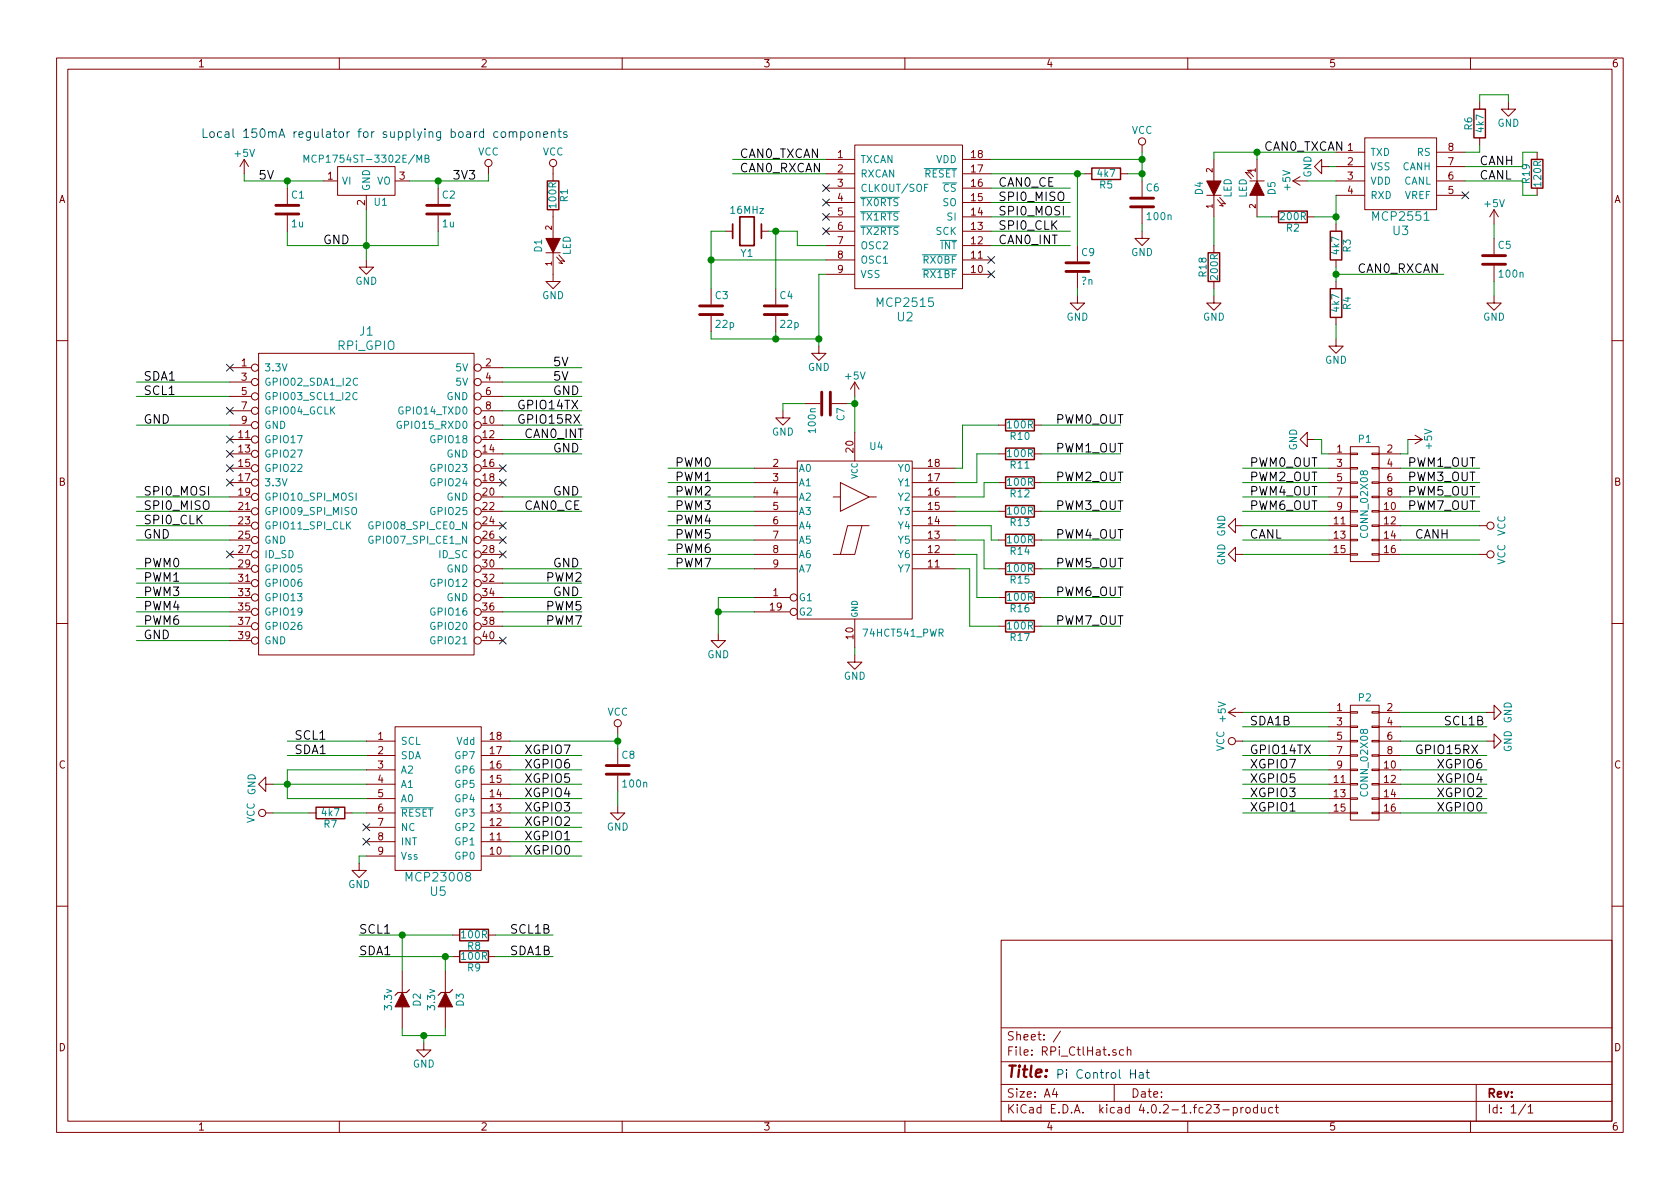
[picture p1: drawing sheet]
EESchema Schematic File Version 2
LIBS:power
LIBS:device
LIBS:transistors
LIBS:conn
LIBS:linear
LIBS:regul
LIBS:74xx
LIBS:cmos4000
LIBS:adc-dac
LIBS:memory
LIBS:xilinx
LIBS:microcontrollers
LIBS:dsp
LIBS:microchip
LIBS:analog_switches
LIBS:motorola
LIBS:texas
LIBS:intel
LIBS:audio
LIBS:interface
LIBS:digital-audio
LIBS:philips
LIBS:display
LIBS:cypress
LIBS:siliconi
LIBS:opto
LIBS:atmel
LIBS:contrib
LIBS:valves
LIBS:RPi_Hat-cache
LIBS:customic
LIBS:RPi_CtlHat-cache
EELAYER 25 0
EELAYER END
$Descr A4 11693 8268
encoding utf-8
Sheet 1 1
Title ""
Date ""
Rev ""
Comp ""
Comment1 ""
Comment2 ""
Comment3 ""
Comment4 ""
$EndDescr
Text Label 1000 2950 0    60   ~ 0
GND
Text Label 1000 3750 0    60   ~ 0
GND
Text Label 1000 4450 0    60   ~ 0
GND
Text Label 3850 2750 0    60   ~ 0
GND
Text Label 3850 3150 0    60   ~ 0
GND
Text Label 3850 3450 0    60   ~ 0
GND
Text Label 3850 3950 0    60   ~ 0
GND
Text Label 3850 4150 0    60   ~ 0
GND
Text Label 3850 2550 0    60   ~ 0
5V
Text Label 3850 2650 0    60   ~ 0
5V
NoConn ~ 1600 2550
NoConn ~ 1600 3350
Text Label 1000 3450 0    60   ~ 0
SPI0_MOSI
Text Label 1000 3550 0    60   ~ 0
SPI0_MISO
Text Label 1000 3650 0    60   ~ 0
SPI0_CLK
Text Label 1000 2650 0    60   ~ 0
SDA1
Text Label 1000 2750 0    60   ~ 0
SCL1
$Comp
L LED D5
U 1 1
P 8750 1300
F 0 "D5" H 8750 1400 50  0000 C CNN
F 1 "LED" H 8750 1200 50  0000 C CNN
F 2 "LEDs:LED_1206" H 8750 1300 50  0001 C CNN
F 3 "" H 8750 1300 50  0000 C CNN
	1    8750 1300
	0    1    1    0   
$EndComp
$Comp
L GND #PWR01
U 1 1
P 8450 2050
F 0 "#PWR01" H 8450 1800 50  0001 C CNN
F 1 "GND" H 8450 1900 50  0000 C CNN
F 2 "" H 8450 2050 50  0000 C CNN
F 3 "" H 8450 2050 50  0000 C CNN
	1    8450 2050
	1    0    0    -1  
$EndComp
$Comp
L R R2
U 1 1
P 9000 1500
F 0 "R2" V 9080 1500 50  0000 C CNN
F 1 "200R" V 9000 1500 50  0000 C CNN
F 2 "Resistors_SMD:R_1206_HandSoldering" V 8930 1500 50  0001 C CNN
F 3 "" H 9000 1500 50  0000 C CNN
	1    9000 1500
	0    1    1    0   
$EndComp
$Comp
L VCC #PWR02
U 1 1
P 3850 1200
F 0 "#PWR02" H 3850 1050 50  0001 C CNN
F 1 "VCC" H 3850 1350 50  0000 C CNN
F 2 "" H 3850 1200 50  0000 C CNN
F 3 "" H 3850 1200 50  0000 C CNN
	1    3850 1200
	1    0    0    -1  
$EndComp
NoConn ~ 1600 3850
NoConn ~ 3500 3850
Wire Wire Line
	950  2950 1600 2950
Wire Wire Line
	950  3750 1600 3750
Wire Wire Line
	950  4450 1600 4450
Wire Wire Line
	3500 4150 4050 4150
Wire Wire Line
	3500 3950 4050 3950
Wire Wire Line
	3500 3450 4050 3450
Wire Wire Line
	3500 3150 4050 3150
Wire Wire Line
	3500 2750 4050 2750
Wire Wire Line
	3500 2550 4050 2550
Wire Wire Line
	3500 2650 4050 2650
Wire Wire Line
	1600 3450 950  3450
Wire Wire Line
	1600 3550 950  3550
Wire Wire Line
	1600 3650 950  3650
Wire Wire Line
	1600 2650 950  2650
Wire Wire Line
	1600 2750 950  2750
$Comp
L RPi_GPIO J1
U 1 1
P 1800 2550
F 0 "J1" H 2550 2800 60  0000 C CNN
F 1 "RPi_GPIO" H 2550 2700 60  0000 C CNN
F 2 "" H 1800 2550 60  0001 C CNN
F 3 "" H 1800 2550 60  0000 C CNN
	1    1800 2550
	1    0    0    -1  
$EndComp
NoConn ~ 3500 4450
Text Notes 7350 7500 0    60   ~ 0
Pi Control Hat
Wire Wire Line
	1700 1250 1700 1200
Wire Wire Line
	3400 1250 3400 1200
Connection ~ 2550 1700
Wire Wire Line
	3050 1700 3050 1600
Wire Wire Line
	2000 1600 2000 1700
Connection ~ 3050 1250
Wire Wire Line
	3050 1300 3050 1250
Connection ~ 2000 1250
Wire Wire Line
	2000 1250 2000 1300
Wire Wire Line
	2850 1250 3400 1250
Wire Wire Line
	2550 1450 2550 1800
$Comp
L VCC #PWR03
U 1 1
P 3400 1200
F 0 "#PWR03" H 3400 1050 50  0001 C CNN
F 1 "VCC" H 3400 1350 50  0000 C CNN
F 2 "" H 3400 1200 50  0000 C CNN
F 3 "" H 3400 1200 50  0000 C CNN
	1    3400 1200
	1    0    0    -1  
$EndComp
Text Notes 1400 950  0    60   ~ 0
Local 150mA regulator for supplying board components
$Comp
L +5V #PWR04
U 1 1
P 1700 1200
F 0 "#PWR04" H 1700 1050 50  0001 C CNN
F 1 "+5V" H 1700 1340 50  0000 C CNN
F 2 "" H 1700 1200 50  0000 C CNN
F 3 "" H 1700 1200 50  0000 C CNN
	1    1700 1200
	1    0    0    -1  
$EndComp
Text Label 3150 1250 0    60   ~ 0
3V3
Text Label 1800 1250 0    60   ~ 0
5V
Text Label 2250 1700 0    60   ~ 0
GND
$Comp
L GND #PWR05
U 1 1
P 2550 1800
F 0 "#PWR05" H 2550 1550 50  0001 C CNN
F 1 "GND" H 2550 1650 50  0000 C CNN
F 2 "" H 2550 1800 50  0000 C CNN
F 3 "" H 2550 1800 50  0000 C CNN
	1    2550 1800
	1    0    0    -1  
$EndComp
$Comp
L C C2
U 1 1
P 3050 1450
F 0 "C2" H 3075 1550 50  0000 L CNN
F 1 "1u" H 3075 1350 50  0000 L CNN
F 2 "Capacitors_SMD:C_1206_HandSoldering" H 3088 1300 50  0001 C CNN
F 3 "" H 3050 1450 50  0000 C CNN
	1    3050 1450
	1    0    0    -1  
$EndComp
$Comp
L C C1
U 1 1
P 2000 1450
F 0 "C1" H 2025 1550 50  0000 L CNN
F 1 "1u" H 2025 1350 50  0000 L CNN
F 2 "Capacitors_SMD:C_1206_HandSoldering" H 2038 1300 50  0001 C CNN
F 3 "" H 2000 1450 50  0000 C CNN
	1    2000 1450
	1    0    0    -1  
$EndComp
$Comp
L MCP1754ST-3302E/MB U1
U 1 1
P 2550 1250
F 0 "U1" H 2650 1100 50  0000 C CNN
F 1 "MCP1754ST-3302E/MB" H 2550 1400 50  0000 C CNN
F 2 "TO_SOT_Packages_SMD:SOT-223" H 2550 1250 50  0001 C CNN
F 3 "" H 2550 1250 50  0000 C CNN
	1    2550 1250
	1    0    0    -1  
$EndComp
NoConn ~ 1600 2850
NoConn ~ 1600 3050
NoConn ~ 1600 3150
NoConn ~ 1600 3250
NoConn ~ 3500 3250
NoConn ~ 3500 3350
NoConn ~ 3500 3750
NoConn ~ 3500 3650
Wire Wire Line
	3500 3050 4050 3050
Text Label 3650 3050 0    60   ~ 0
CAN0_INT
Wire Wire Line
	3500 3550 4050 3550
Text Label 3650 3550 0    60   ~ 0
CAN0_CE
Wire Wire Line
	1600 3950 950  3950
Text Label 1000 3950 0    60   ~ 0
PWM0
Wire Wire Line
	950  4050 1600 4050
Text Label 1000 4050 0    60   ~ 0
PWM1
Wire Wire Line
	3500 4050 4050 4050
Text Label 3800 4050 0    60   ~ 0
PWM2
Wire Wire Line
	950  4150 1600 4150
Text Label 1000 4150 0    60   ~ 0
PWM3
Wire Wire Line
	950  4250 1600 4250
Text Label 1000 4250 0    60   ~ 0
PWM4
Wire Wire Line
	3500 4250 4050 4250
Text Label 3800 4250 0    60   ~ 0
PWM5
Wire Wire Line
	950  4350 1600 4350
Text Label 1000 4350 0    60   ~ 0
PWM6
Wire Wire Line
	3500 4350 4050 4350
Text Label 3800 4350 0    60   ~ 0
PWM7
$Comp
L MCP2515 U2
U 1 1
P 6300 1550
F 0 "U2" H 6300 900 60  0000 C CNN
F 1 "MCP2515" H 6300 1000 60  0000 C CNN
F 2 "components:SOIC-18" H 6300 1550 60  0001 C CNN
F 3 "" H 6300 1550 60  0000 C CNN
	1    6300 1550
	1    0    0    -1  
$EndComp
$Comp
L MCP2551 U3
U 1 1
P 9750 1150
F 0 "U3" H 9750 700 60  0000 C CNN
F 1 "MCP2551" H 9750 800 60  0000 C CNN
F 2 "SMD_Packages:SOIC-8-N" H 9750 1150 60  0001 C CNN
F 3 "" H 9750 1150 60  0000 C CNN
	1    9750 1150
	1    0    0    -1  
$EndComp
$Comp
L C C6
U 1 1
P 7950 1400
F 0 "C6" H 7975 1500 50  0000 L CNN
F 1 "100n" H 7975 1300 50  0000 L CNN
F 2 "Capacitors_SMD:C_1206_HandSoldering" H 7988 1250 50  0001 C CNN
F 3 "" H 7950 1400 50  0000 C CNN
	1    7950 1400
	1    0    0    -1  
$EndComp
$Comp
L GND #PWR06
U 1 1
P 5700 2400
F 0 "#PWR06" H 5700 2150 50  0001 C CNN
F 1 "GND" H 5700 2250 50  0000 C CNN
F 2 "" H 5700 2400 50  0000 C CNN
F 3 "" H 5700 2400 50  0000 C CNN
	1    5700 2400
	1    0    0    -1  
$EndComp
Wire Wire Line
	5700 1900 5700 2400
Wire Wire Line
	5700 1900 5750 1900
$Comp
L VCC #PWR07
U 1 1
P 7950 1050
F 0 "#PWR07" H 7950 900 50  0001 C CNN
F 1 "VCC" H 7950 1200 50  0000 C CNN
F 2 "" H 7950 1050 50  0000 C CNN
F 3 "" H 7950 1050 50  0000 C CNN
	1    7950 1050
	1    0    0    -1  
$EndComp
Wire Wire Line
	7950 1050 7950 1250
Wire Wire Line
	6900 1100 7950 1100
Connection ~ 7950 1100
$Comp
L GND #PWR08
U 1 1
P 7950 1600
F 0 "#PWR08" H 7950 1350 50  0001 C CNN
F 1 "GND" H 7950 1450 50  0000 C CNN
F 2 "" H 7950 1600 50  0000 C CNN
F 3 "" H 7950 1600 50  0000 C CNN
	1    7950 1600
	1    0    0    -1  
$EndComp
Wire Wire Line
	6900 1500 7450 1500
Wire Wire Line
	6900 1400 7450 1400
Wire Wire Line
	6900 1300 7450 1300
Wire Wire Line
	6900 1600 7450 1600
Text Label 6950 1600 0    60   ~ 0
SPI0_CLK
Text Label 6950 1500 0    60   ~ 0
SPI0_MOSI
Text Label 6950 1400 0    60   ~ 0
SPI0_MISO
Text Label 6950 1300 0    60   ~ 0
CAN0_CE
Wire Wire Line
	6900 1700 7450 1700
Text Label 6950 1700 0    60   ~ 0
CAN0_INT
NoConn ~ 6900 1800
NoConn ~ 6900 1900
NoConn ~ 5750 1400
NoConn ~ 5750 1500
NoConn ~ 5750 1600
NoConn ~ 5750 1300
$Comp
L R R5
U 1 1
P 7700 1200
F 0 "R5" V 7780 1200 50  0000 C CNN
F 1 "4k7" V 7700 1200 50  0000 C CNN
F 2 "Resistors_SMD:R_1206_HandSoldering" V 7630 1200 50  0001 C CNN
F 3 "" H 7700 1200 50  0000 C CNN
	1    7700 1200
	0    1    1    0   
$EndComp
Wire Wire Line
	6900 1200 7550 1200
Wire Wire Line
	7950 1200 7850 1200
Connection ~ 7950 1200
Wire Wire Line
	7950 1550 7950 1600
$Comp
L Crystal Y1
U 1 1
P 5200 1600
F 0 "Y1" H 5200 1750 50  0000 C CNN
F 1 "16MHz" H 5200 1450 50  0000 C CNN
F 2 "Crystals:Crystal_HC49-U_Vertical" H 5200 1600 50  0001 C CNN
F 3 "" H 5200 1600 50  0000 C CNN
	1    5200 1600
	-1   0    0    1   
$EndComp
$Comp
L C C3
U 1 1
P 4950 2150
F 0 "C3" H 4975 2250 50  0000 L CNN
F 1 "22p" H 4975 2050 50  0000 L CNN
F 2 "Capacitors_SMD:C_1206_HandSoldering" H 4988 2000 50  0001 C CNN
F 3 "" H 4950 2150 50  0000 C CNN
	1    4950 2150
	1    0    0    -1  
$EndComp
$Comp
L C C4
U 1 1
P 5400 2150
F 0 "C4" H 5425 2250 50  0000 L CNN
F 1 "22p" H 5425 2050 50  0000 L CNN
F 2 "Capacitors_SMD:C_1206_HandSoldering" H 5438 2000 50  0001 C CNN
F 3 "" H 5400 2150 50  0000 C CNN
	1    5400 2150
	1    0    0    -1  
$EndComp
Wire Wire Line
	5750 1700 5550 1700
Wire Wire Line
	5550 1700 5550 1600
Wire Wire Line
	5550 1600 5350 1600
Wire Wire Line
	5750 1800 4950 1800
Wire Wire Line
	4950 1600 4950 2000
Wire Wire Line
	4950 1600 5050 1600
Wire Wire Line
	5400 2000 5400 1600
Connection ~ 5400 1600
Connection ~ 4950 1800
Wire Wire Line
	4950 2300 4950 2350
Wire Wire Line
	4950 2350 5700 2350
Connection ~ 5700 2350
Wire Wire Line
	5400 2300 5400 2350
Connection ~ 5400 2350
Wire Wire Line
	5750 1200 5100 1200
Wire Wire Line
	5750 1100 5100 1100
Text Label 5150 1200 0    60   ~ 0
CAN0_RXCAN
Text Label 5150 1100 0    60   ~ 0
CAN0_TXCAN
Wire Wire Line
	8450 1050 9300 1050
Text Label 8800 1050 0    60   ~ 0
CAN0_TXCAN
$Comp
L +5V #PWR09
U 1 1
P 10400 1550
F 0 "#PWR09" H 10400 1400 50  0001 C CNN
F 1 "+5V" H 10400 1690 50  0000 C CNN
F 2 "" H 10400 1550 50  0000 C CNN
F 3 "" H 10400 1550 50  0000 C CNN
	1    10400 1550
	1    0    0    -1  
$EndComp
$Comp
L GND #PWR010
U 1 1
P 10400 2050
F 0 "#PWR010" H 10400 1800 50  0001 C CNN
F 1 "GND" H 10400 1900 50  0000 C CNN
F 2 "" H 10400 2050 50  0000 C CNN
F 3 "" H 10400 2050 50  0000 C CNN
	1    10400 2050
	1    0    0    -1  
$EndComp
$Comp
L C C5
U 1 1
P 10400 1800
F 0 "C5" H 10425 1900 50  0000 L CNN
F 1 "100n" H 10425 1700 50  0000 L CNN
F 2 "Capacitors_SMD:C_1206_HandSoldering" H 10438 1650 50  0001 C CNN
F 3 "" H 10400 1800 50  0000 C CNN
	1    10400 1800
	1    0    0    -1  
$EndComp
Wire Wire Line
	10400 1550 10400 1650
Wire Wire Line
	10400 1950 10400 2050
$Comp
L R R3
U 1 1
P 9300 1700
F 0 "R3" V 9380 1700 50  0000 C CNN
F 1 "4k7" V 9300 1700 50  0000 C CNN
F 2 "Resistors_SMD:R_1206_HandSoldering" V 9230 1700 50  0001 C CNN
F 3 "" H 9300 1700 50  0000 C CNN
	1    9300 1700
	1    0    0    -1  
$EndComp
$Comp
L R R4
U 1 1
P 9300 2100
F 0 "R4" V 9380 2100 50  0000 C CNN
F 1 "4k7" V 9300 2100 50  0000 C CNN
F 2 "Resistors_SMD:R_1206_HandSoldering" V 9230 2100 50  0001 C CNN
F 3 "" H 9300 2100 50  0000 C CNN
	1    9300 2100
	1    0    0    -1  
$EndComp
Wire Wire Line
	9300 1850 9300 1950
$Comp
L GND #PWR011
U 1 1
P 9300 2350
F 0 "#PWR011" H 9300 2100 50  0001 C CNN
F 1 "GND" H 9300 2200 50  0000 C CNN
F 2 "" H 9300 2350 50  0000 C CNN
F 3 "" H 9300 2350 50  0000 C CNN
	1    9300 2350
	1    0    0    -1  
$EndComp
Connection ~ 9300 1900
Wire Wire Line
	9300 1900 10050 1900
Wire Wire Line
	9300 2250 9300 2350
Text Label 9450 1900 0    60   ~ 0
CAN0_RXCAN
$Comp
L R R6
U 1 1
P 10300 850
F 0 "R6" V 10380 850 50  0000 C CNN
F 1 "4k7" V 10300 850 50  0000 C CNN
F 2 "Resistors_SMD:R_1206_HandSoldering" V 10230 850 50  0001 C CNN
F 3 "" H 10300 850 50  0000 C CNN
	1    10300 850 
	-1   0    0    1   
$EndComp
$Comp
L GND #PWR012
U 1 1
P 10500 700
F 0 "#PWR012" H 10500 450 50  0001 C CNN
F 1 "GND" H 10500 550 50  0000 C CNN
F 2 "" H 10500 700 50  0000 C CNN
F 3 "" H 10500 700 50  0000 C CNN
	1    10500 700 
	1    0    0    -1  
$EndComp
Wire Wire Line
	10200 1050 10300 1050
Wire Wire Line
	10300 1050 10300 1000
Wire Wire Line
	10300 700  10300 650 
Wire Wire Line
	10300 650  10500 650 
Wire Wire Line
	10500 650  10500 700 
NoConn ~ 10200 1350
$Comp
L LED D1
U 1 1
P 3850 1700
F 0 "D1" H 3850 1800 50  0000 C CNN
F 1 "LED" H 3850 1600 50  0000 C CNN
F 2 "LEDs:LED_1206" H 3850 1700 50  0001 C CNN
F 3 "" H 3850 1700 50  0000 C CNN
	1    3850 1700
	0    -1   -1   0   
$EndComp
$Comp
L R R1
U 1 1
P 3850 1350
F 0 "R1" V 3930 1350 50  0000 C CNN
F 1 "100R" V 3850 1350 50  0000 C CNN
F 2 "Resistors_SMD:R_1206_HandSoldering" V 3780 1350 50  0001 C CNN
F 3 "" H 3850 1350 50  0000 C CNN
	1    3850 1350
	1    0    0    -1  
$EndComp
$Comp
L GND #PWR013
U 1 1
P 3850 1900
F 0 "#PWR013" H 3850 1650 50  0001 C CNN
F 1 "GND" H 3850 1750 50  0000 C CNN
F 2 "" H 3850 1900 50  0000 C CNN
F 3 "" H 3850 1900 50  0000 C CNN
	1    3850 1900
	1    0    0    -1  
$EndComp
$Comp
L 74HCT541_PWR U4
U 1 1
P 5950 3750
F 0 "U4" H 6050 4400 50  0000 L CNN
F 1 "74HCT541_PWR" H 6000 3100 50  0000 L CNN
F 2 "components:SOIC20" H 5950 3750 50  0001 C CNN
F 3 "" H 5950 3750 50  0000 C CNN
	1    5950 3750
	1    0    0    -1  
$EndComp
$Comp
L GND #PWR014
U 1 1
P 5950 4550
F 0 "#PWR014" H 5950 4300 50  0001 C CNN
F 1 "GND" H 5950 4400 50  0000 C CNN
F 2 "" H 5950 4550 50  0000 C CNN
F 3 "" H 5950 4550 50  0000 C CNN
	1    5950 4550
	1    0    0    -1  
$EndComp
Wire Wire Line
	5950 4500 5950 4550
$Comp
L C C7
U 1 1
P 5750 2800
F 0 "C7" H 5775 2900 50  0000 L CNN
F 1 "100n" H 5775 2700 50  0000 L CNN
F 2 "Capacitors_SMD:C_1206_HandSoldering" H 5788 2650 50  0001 C CNN
F 3 "" H 5750 2800 50  0000 C CNN
	1    5750 2800
	0    1    1    0   
$EndComp
$Comp
L GND #PWR015
U 1 1
P 5450 2850
F 0 "#PWR015" H 5450 2600 50  0001 C CNN
F 1 "GND" H 5450 2700 50  0000 C CNN
F 2 "" H 5450 2850 50  0000 C CNN
F 3 "" H 5450 2850 50  0000 C CNN
	1    5450 2850
	1    0    0    -1  
$EndComp
$Comp
L +5V #PWR016
U 1 1
P 5950 2750
F 0 "#PWR016" H 5950 2600 50  0001 C CNN
F 1 "+5V" H 5950 2890 50  0000 C CNN
F 2 "" H 5950 2750 50  0000 C CNN
F 3 "" H 5950 2750 50  0000 C CNN
	1    5950 2750
	1    0    0    -1  
$EndComp
Wire Wire Line
	5900 2800 5950 2800
Wire Wire Line
	5950 2750 5950 3000
Connection ~ 5950 2800
Wire Wire Line
	5600 2800 5450 2800
Wire Wire Line
	5450 2800 5450 2850
Wire Wire Line
	5250 3250 4650 3250
Wire Wire Line
	4650 3350 5250 3350
Wire Wire Line
	4650 3450 5250 3450
Wire Wire Line
	4650 3550 5250 3550
Wire Wire Line
	4650 3650 5250 3650
Wire Wire Line
	4650 3750 5250 3750
Wire Wire Line
	4650 3850 5250 3850
Wire Wire Line
	4650 3950 5250 3950
Text Label 4700 3250 0    60   ~ 0
PWM0
Text Label 4700 3350 0    60   ~ 0
PWM1
Text Label 4700 3450 0    60   ~ 0
PWM2
Text Label 4700 3550 0    60   ~ 0
PWM3
Text Label 4700 3650 0    60   ~ 0
PWM4
Text Label 4700 3750 0    60   ~ 0
PWM5
Text Label 4700 3850 0    60   ~ 0
PWM6
Text Label 4700 3950 0    60   ~ 0
PWM7
$Comp
L R R10
U 1 1
P 7100 2950
F 0 "R10" V 7180 2950 50  0000 C CNN
F 1 "100R" V 7100 2950 50  0000 C CNN
F 2 "Resistors_SMD:R_1206_HandSoldering" V 7030 2950 50  0001 C CNN
F 3 "" H 7100 2950 50  0000 C CNN
	1    7100 2950
	0    1    1    0   
$EndComp
$Comp
L R R11
U 1 1
P 7100 3150
F 0 "R11" V 7180 3150 50  0000 C CNN
F 1 "100R" V 7100 3150 50  0000 C CNN
F 2 "Resistors_SMD:R_1206_HandSoldering" V 7030 3150 50  0001 C CNN
F 3 "" H 7100 3150 50  0000 C CNN
	1    7100 3150
	0    1    1    0   
$EndComp
$Comp
L R R12
U 1 1
P 7100 3350
F 0 "R12" V 7180 3350 50  0000 C CNN
F 1 "100R" V 7100 3350 50  0000 C CNN
F 2 "Resistors_SMD:R_1206_HandSoldering" V 7030 3350 50  0001 C CNN
F 3 "" H 7100 3350 50  0000 C CNN
	1    7100 3350
	0    1    1    0   
$EndComp
$Comp
L R R13
U 1 1
P 7100 3550
F 0 "R13" V 7180 3550 50  0000 C CNN
F 1 "100R" V 7100 3550 50  0000 C CNN
F 2 "Resistors_SMD:R_1206_HandSoldering" V 7030 3550 50  0001 C CNN
F 3 "" H 7100 3550 50  0000 C CNN
	1    7100 3550
	0    1    1    0   
$EndComp
$Comp
L R R14
U 1 1
P 7100 3750
F 0 "R14" V 7180 3750 50  0000 C CNN
F 1 "100R" V 7100 3750 50  0000 C CNN
F 2 "Resistors_SMD:R_1206_HandSoldering" V 7030 3750 50  0001 C CNN
F 3 "" H 7100 3750 50  0000 C CNN
	1    7100 3750
	0    1    1    0   
$EndComp
$Comp
L R R15
U 1 1
P 7100 3950
F 0 "R15" V 7180 3950 50  0000 C CNN
F 1 "100R" V 7100 3950 50  0000 C CNN
F 2 "Resistors_SMD:R_1206_HandSoldering" V 7030 3950 50  0001 C CNN
F 3 "" H 7100 3950 50  0000 C CNN
	1    7100 3950
	0    1    1    0   
$EndComp
$Comp
L R R16
U 1 1
P 7100 4150
F 0 "R16" V 7180 4150 50  0000 C CNN
F 1 "100R" V 7100 4150 50  0000 C CNN
F 2 "Resistors_SMD:R_1206_HandSoldering" V 7030 4150 50  0001 C CNN
F 3 "" H 7100 4150 50  0000 C CNN
	1    7100 4150
	0    1    1    0   
$EndComp
$Comp
L R R17
U 1 1
P 7100 4350
F 0 "R17" V 7180 4350 50  0000 C CNN
F 1 "100R" V 7100 4350 50  0000 C CNN
F 2 "Resistors_SMD:R_1206_HandSoldering" V 7030 4350 50  0001 C CNN
F 3 "" H 7100 4350 50  0000 C CNN
	1    7100 4350
	0    1    1    0   
$EndComp
Wire Wire Line
	6650 3450 6850 3450
Wire Wire Line
	6650 3550 6950 3550
Wire Wire Line
	6650 3650 6900 3650
Wire Wire Line
	6650 3850 6800 3850
Wire Wire Line
	7250 3150 7800 3150
Wire Wire Line
	7250 3550 7800 3550
Text Label 7350 2950 0    60   ~ 0
PWM0_OUT
Text Label 7350 3150 0    60   ~ 0
PWM1_OUT
Text Label 7350 3350 0    60   ~ 0
PWM2_OUT
Text Label 7350 3550 0    60   ~ 0
PWM3_OUT
Text Label 7350 3750 0    60   ~ 0
PWM4_OUT
Text Label 7350 3950 0    60   ~ 0
PWM5_OUT
Text Label 7350 4350 0    60   ~ 0
PWM7_OUT
Text Label 8700 3250 0    60   ~ 0
PWM0_OUT
Text Label 9800 3250 0    60   ~ 0
PWM1_OUT
Text Label 8700 3350 0    60   ~ 0
PWM2_OUT
Text Label 9800 3350 0    60   ~ 0
PWM3_OUT
Text Label 8700 3450 0    60   ~ 0
PWM4_OUT
Text Label 9800 3450 0    60   ~ 0
PWM5_OUT
Text Label 8700 3550 0    60   ~ 0
PWM6_OUT
Text Label 9800 3550 0    60   ~ 0
PWM7_OUT
$Comp
L R R8
U 1 1
P 3300 6500
F 0 "R8" V 3380 6500 50  0000 C CNN
F 1 "100R" V 3300 6500 50  0000 C CNN
F 2 "Resistors_SMD:R_1206_HandSoldering" V 3230 6500 50  0001 C CNN
F 3 "" H 3300 6500 50  0000 C CNN
	1    3300 6500
	0    1    1    0   
$EndComp
$Comp
L R R9
U 1 1
P 3300 6650
F 0 "R9" V 3380 6650 50  0000 C CNN
F 1 "100R" V 3300 6650 50  0000 C CNN
F 2 "Resistors_SMD:R_1206_HandSoldering" V 3230 6650 50  0001 C CNN
F 3 "" H 3300 6650 50  0000 C CNN
	1    3300 6650
	0    1    1    0   
$EndComp
$Comp
L ZENER D3
U 1 1
P 3100 6950
F 0 "D3" H 3100 7050 50  0000 C CNN
F 1 "3.3v" H 3100 6850 50  0000 C CNN
F 2 "Diodes_SMD:SOD-123" H 3100 6950 50  0001 C CNN
F 3 "" H 3100 6950 50  0000 C CNN
	1    3100 6950
	0    1    1    0   
$EndComp
$Comp
L ZENER D2
U 1 1
P 2800 6950
F 0 "D2" H 2800 7050 50  0000 C CNN
F 1 "3.3v" H 2800 6850 50  0000 C CNN
F 2 "Diodes_SMD:SOD-123" H 2800 6950 50  0001 C CNN
F 3 "" H 2800 6950 50  0000 C CNN
	1    2800 6950
	0    1    1    0   
$EndComp
Wire Wire Line
	2800 6750 2800 6500
Connection ~ 2800 6500
Wire Wire Line
	3100 6750 3100 6650
Connection ~ 3100 6650
Text Label 2500 6500 0    60   ~ 0
SCL1
Text Label 2500 6650 0    60   ~ 0
SDA1
Text Label 3550 6650 0    60   ~ 0
SDA1B
$Comp
L GND #PWR017
U 1 1
P 2950 7250
F 0 "#PWR017" H 2950 7000 50  0001 C CNN
F 1 "GND" H 2950 7100 50  0000 C CNN
F 2 "" H 2950 7250 50  0000 C CNN
F 3 "" H 2950 7250 50  0000 C CNN
	1    2950 7250
	1    0    0    -1  
$EndComp
Wire Wire Line
	2800 7150 2800 7200
Wire Wire Line
	2800 7200 3100 7200
Wire Wire Line
	2950 7200 2950 7250
Wire Wire Line
	3100 7200 3100 7150
Connection ~ 2950 7200
Text Label 3550 6500 0    60   ~ 0
SCL1B
Wire Wire Line
	3850 6500 3450 6500
Wire Wire Line
	3450 6650 3850 6650
Wire Wire Line
	2500 6500 3150 6500
Wire Wire Line
	2500 6650 3150 6650
$Comp
L CONN_02X08 P1
U 1 1
P 9500 3500
F 0 "P1" H 9500 3950 50  0000 C CNN
F 1 "CONN_02X08" V 9500 3500 50  0000 C CNN
F 2 "components:D300_16" H 9500 2300 50  0001 C CNN
F 3 "" H 9500 2300 50  0000 C CNN
	1    9500 3500
	1    0    0    -1  
$EndComp
$Comp
L GND #PWR018
U 1 1
P 9250 1150
F 0 "#PWR018" H 9250 900 50  0001 C CNN
F 1 "GND" H 9250 1000 50  0000 C CNN
F 2 "" H 9250 1150 50  0000 C CNN
F 3 "" H 9250 1150 50  0000 C CNN
	1    9250 1150
	0    1    1    0   
$EndComp
$Comp
L +5V #PWR019
U 1 1
P 9100 1250
F 0 "#PWR019" H 9100 1100 50  0001 C CNN
F 1 "+5V" H 9100 1390 50  0000 C CNN
F 2 "" H 9100 1250 50  0000 C CNN
F 3 "" H 9100 1250 50  0000 C CNN
	1    9100 1250
	0    -1   -1   0   
$EndComp
Wire Wire Line
	9100 1250 9300 1250
Wire Wire Line
	9250 1150 9300 1150
$Comp
L LED D4
U 1 1
P 8450 1300
F 0 "D4" H 8450 1400 50  0000 C CNN
F 1 "LED" H 8450 1200 50  0000 C CNN
F 2 "LEDs:LED_1206" H 8450 1300 50  0001 C CNN
F 3 "" H 8450 1300 50  0000 C CNN
	1    8450 1300
	0    -1   -1   0   
$EndComp
Wire Wire Line
	8450 1100 8450 1050
Wire Wire Line
	8750 1100 8750 1050
Connection ~ 8750 1050
Wire Wire Line
	8450 1500 8450 1700
Wire Wire Line
	9300 1350 9300 1550
Wire Wire Line
	9300 1500 9150 1500
Connection ~ 9300 1500
Wire Wire Line
	8750 1500 8850 1500
$Comp
L R R18
U 1 1
P 8450 1850
F 0 "R18" V 8530 1850 50  0000 C CNN
F 1 "200R" V 8450 1850 50  0000 C CNN
F 2 "Resistors_SMD:R_1206_HandSoldering" V 8380 1850 50  0001 C CNN
F 3 "" H 8450 1850 50  0000 C CNN
	1    8450 1850
	-1   0    0    1   
$EndComp
Wire Wire Line
	8450 2000 8450 2050
$Comp
L R R19
U 1 1
P 10700 1200
F 0 "R19" V 10780 1200 50  0000 C CNN
F 1 "120R" V 10700 1200 50  0000 C CNN
F 2 "Resistors_SMD:R_1206_HandSoldering" V 10630 1200 50  0001 C CNN
F 3 "" H 10700 1200 50  0000 C CNN
	1    10700 1200
	-1   0    0    1   
$EndComp
Text Label 10300 1150 0    60   ~ 0
CANH
Text Label 10300 1250 0    60   ~ 0
CANL
Wire Wire Line
	10200 1150 10600 1150
Wire Wire Line
	10600 1150 10600 1050
Wire Wire Line
	10200 1250 10600 1250
Wire Wire Line
	10600 1250 10600 1350
Wire Wire Line
	10600 1350 10700 1350
Wire Wire Line
	10600 1050 10700 1050
$Comp
L C C9
U 1 1
P 7500 1850
F 0 "C9" H 7525 1950 50  0000 L CNN
F 1 "?n" H 7525 1750 50  0000 L CNN
F 2 "Capacitors_SMD:C_1206_HandSoldering" H 7538 1700 50  0001 C CNN
F 3 "" H 7500 1850 50  0000 C CNN
	1    7500 1850
	1    0    0    -1  
$EndComp
Wire Wire Line
	7500 1200 7500 1700
Connection ~ 7500 1200
$Comp
L GND #PWR020
U 1 1
P 7500 2050
F 0 "#PWR020" H 7500 1800 50  0001 C CNN
F 1 "GND" H 7500 1900 50  0000 C CNN
F 2 "" H 7500 2050 50  0000 C CNN
F 3 "" H 7500 2050 50  0000 C CNN
	1    7500 2050
	1    0    0    -1  
$EndComp
Wire Wire Line
	7500 2000 7500 2050
Wire Wire Line
	9250 3250 8650 3250
Wire Wire Line
	9250 3350 8650 3350
Wire Wire Line
	9250 3450 8650 3450
Wire Wire Line
	9250 3550 8650 3550
Wire Wire Line
	9750 3250 10300 3250
Wire Wire Line
	9750 3350 10300 3350
Wire Wire Line
	9750 3450 10300 3450
Wire Wire Line
	9750 3550 10300 3550
$Comp
L +5V #PWR021
U 1 1
P 9800 3050
F 0 "#PWR021" H 9800 2900 50  0001 C CNN
F 1 "+5V" H 9800 3190 50  0000 C CNN
F 2 "" H 9800 3050 50  0000 C CNN
F 3 "" H 9800 3050 50  0000 C CNN
	1    9800 3050
	0    1    1    0   
$EndComp
$Comp
L GND #PWR022
U 1 1
P 9150 3050
F 0 "#PWR022" H 9150 2800 50  0001 C CNN
F 1 "GND" H 9150 2900 50  0000 C CNN
F 2 "" H 9150 3050 50  0000 C CNN
F 3 "" H 9150 3050 50  0000 C CNN
	1    9150 3050
	0    1    1    0   
$EndComp
Wire Wire Line
	9150 3050 9200 3050
Wire Wire Line
	9200 3050 9200 3150
Wire Wire Line
	9200 3150 9250 3150
Wire Wire Line
	9750 3150 9800 3150
Wire Wire Line
	9800 3150 9800 3050
Wire Wire Line
	9750 3750 10300 3750
Text Label 9850 3750 0    60   ~ 0
CANH
Text Label 8700 3750 0    60   ~ 0
CANL
$Comp
L GND #PWR023
U 1 1
P 8650 3650
F 0 "#PWR023" H 8650 3400 50  0001 C CNN
F 1 "GND" H 8650 3500 50  0000 C CNN
F 2 "" H 8650 3650 50  0000 C CNN
F 3 "" H 8650 3650 50  0000 C CNN
	1    8650 3650
	0    1    1    0   
$EndComp
Wire Wire Line
	9750 3650 10300 3650
Wire Wire Line
	8650 3750 9250 3750
Wire Wire Line
	8650 3650 9250 3650
$Comp
L MCP23008 U5
U 1 1
P 3050 5650
F 0 "U5" H 3050 5100 60  0000 C CNN
F 1 "MCP23008" H 3050 5200 60  0000 C CNN
F 2 "components:SOIC-18" H 3050 5650 60  0001 C CNN
F 3 "" H 3050 5650 60  0000 C CNN
	1    3050 5650
	1    0    0    -1  
$EndComp
Wire Wire Line
	2550 5150 2000 5150
Wire Wire Line
	2000 5250 2550 5250
Text Label 2050 5150 0    60   ~ 0
SCL1
Text Label 2050 5250 0    60   ~ 0
SDA1
$Comp
L GND #PWR024
U 1 1
P 1900 5450
F 0 "#PWR024" H 1900 5200 50  0001 C CNN
F 1 "GND" H 1900 5300 50  0000 C CNN
F 2 "" H 1900 5450 50  0000 C CNN
F 3 "" H 1900 5450 50  0000 C CNN
	1    1900 5450
	0    1    1    0   
$EndComp
Wire Wire Line
	2550 5350 2000 5350
Wire Wire Line
	1900 5450 2550 5450
Wire Wire Line
	2000 5550 2550 5550
NoConn ~ 2550 5750
$Comp
L R R7
U 1 1
P 2300 5650
F 0 "R7" V 2380 5650 50  0000 C CNN
F 1 "4k7" V 2300 5650 50  0000 C CNN
F 2 "Resistors_SMD:R_1206_HandSoldering" V 2230 5650 50  0001 C CNN
F 3 "" H 2300 5650 50  0000 C CNN
	1    2300 5650
	0    1    1    0   
$EndComp
Wire Wire Line
	2450 5650 2550 5650
Wire Wire Line
	2000 5350 2000 5550
Connection ~ 2000 5450
$Comp
L VCC #PWR025
U 1 1
P 1900 5650
F 0 "#PWR025" H 1900 5500 50  0001 C CNN
F 1 "VCC" H 1900 5800 50  0000 C CNN
F 2 "" H 1900 5650 50  0000 C CNN
F 3 "" H 1900 5650 50  0000 C CNN
	1    1900 5650
	0    -1   -1   0   
$EndComp
Wire Wire Line
	1900 5650 2150 5650
NoConn ~ 2550 5850
$Comp
L GND #PWR026
U 1 1
P 2500 6000
F 0 "#PWR026" H 2500 5750 50  0001 C CNN
F 1 "GND" H 2500 5850 50  0000 C CNN
F 2 "" H 2500 6000 50  0000 C CNN
F 3 "" H 2500 6000 50  0000 C CNN
	1    2500 6000
	1    0    0    -1  
$EndComp
Wire Wire Line
	2500 6000 2500 5950
Wire Wire Line
	2500 5950 2550 5950
Wire Wire Line
	3550 5950 4050 5950
Wire Wire Line
	3550 5850 4050 5850
Wire Wire Line
	3550 5750 4050 5750
Wire Wire Line
	3550 5650 4050 5650
Wire Wire Line
	3550 5550 4050 5550
Wire Wire Line
	3550 5450 4050 5450
Wire Wire Line
	3550 5350 4050 5350
Wire Wire Line
	3550 5250 4050 5250
Text Label 3650 5950 0    60   ~ 0
XGPIO0
Text Label 3650 5850 0    60   ~ 0
XGPIO1
Text Label 3650 5750 0    60   ~ 0
XGPIO2
Text Label 3650 5650 0    60   ~ 0
XGPIO3
Text Label 3650 5550 0    60   ~ 0
XGPIO4
Text Label 3650 5450 0    60   ~ 0
XGPIO5
Text Label 3650 5350 0    60   ~ 0
XGPIO6
Text Label 3650 5250 0    60   ~ 0
XGPIO7
$Comp
L C C8
U 1 1
P 4300 5350
F 0 "C8" H 4325 5450 50  0000 L CNN
F 1 "100n" H 4325 5250 50  0000 L CNN
F 2 "Capacitors_SMD:C_1206_HandSoldering" H 4338 5200 50  0001 C CNN
F 3 "" H 4300 5350 50  0000 C CNN
	1    4300 5350
	1    0    0    -1  
$EndComp
$Comp
L VCC #PWR027
U 1 1
P 4300 5100
F 0 "#PWR027" H 4300 4950 50  0001 C CNN
F 1 "VCC" H 4300 5250 50  0000 C CNN
F 2 "" H 4300 5100 50  0000 C CNN
F 3 "" H 4300 5100 50  0000 C CNN
	1    4300 5100
	1    0    0    -1  
$EndComp
Wire Wire Line
	3550 5150 4300 5150
Wire Wire Line
	4300 5100 4300 5200
Connection ~ 4300 5150
$Comp
L GND #PWR028
U 1 1
P 4300 5600
F 0 "#PWR028" H 4300 5350 50  0001 C CNN
F 1 "GND" H 4300 5450 50  0000 C CNN
F 2 "" H 4300 5600 50  0000 C CNN
F 3 "" H 4300 5600 50  0000 C CNN
	1    4300 5600
	1    0    0    -1  
$EndComp
Wire Wire Line
	4300 5500 4300 5600
$Comp
L VCC #PWR029
U 1 1
P 10300 3650
F 0 "#PWR029" H 10300 3500 50  0001 C CNN
F 1 "VCC" H 10300 3800 50  0000 C CNN
F 2 "" H 10300 3650 50  0000 C CNN
F 3 "" H 10300 3650 50  0000 C CNN
	1    10300 3650
	0    1    1    0   
$EndComp
$Comp
L CONN_02X08 P2
U 1 1
P 9500 5300
F 0 "P2" H 9500 5750 50  0000 C CNN
F 1 "CONN_02X08" V 9500 5300 50  0000 C CNN
F 2 "components:D300_16" H 9500 4100 50  0001 C CNN
F 3 "" H 9500 4100 50  0000 C CNN
	1    9500 5300
	1    0    0    -1  
$EndComp
Wire Wire Line
	8650 4950 9250 4950
Wire Wire Line
	9750 4950 10350 4950
Wire Wire Line
	8650 5050 9250 5050
Wire Wire Line
	9750 5050 10350 5050
$Comp
L VCC #PWR030
U 1 1
P 8650 5150
F 0 "#PWR030" H 8650 5000 50  0001 C CNN
F 1 "VCC" H 8650 5300 50  0000 C CNN
F 2 "" H 8650 5150 50  0000 C CNN
F 3 "" H 8650 5150 50  0000 C CNN
	1    8650 5150
	0    -1   -1   0   
$EndComp
$Comp
L GND #PWR031
U 1 1
P 10350 5150
F 0 "#PWR031" H 10350 4900 50  0001 C CNN
F 1 "GND" H 10350 5000 50  0000 C CNN
F 2 "" H 10350 5150 50  0000 C CNN
F 3 "" H 10350 5150 50  0000 C CNN
	1    10350 5150
	0    -1   -1   0   
$EndComp
Text Label 10050 5050 0    60   ~ 0
SCL1B
Text Label 8700 5050 0    60   ~ 0
SDA1B
Wire Wire Line
	9750 5650 10350 5650
Wire Wire Line
	9250 5650 8650 5650
Wire Wire Line
	9250 5350 8650 5350
Wire Wire Line
	9750 5350 10350 5350
Wire Wire Line
	9750 5450 10350 5450
Wire Wire Line
	9750 5550 10350 5550
Wire Wire Line
	9250 5550 8650 5550
Wire Wire Line
	9250 5450 8650 5450
Wire Wire Line
	8650 5150 9250 5150
Wire Wire Line
	9750 5150 10350 5150
Wire Wire Line
	9750 5250 10350 5250
Wire Wire Line
	8650 5250 9250 5250
Text Label 8700 5350 0    60   ~ 0
XGPIO7
Text Label 10000 5350 0    60   ~ 0
XGPIO6
Text Label 8700 5450 0    60   ~ 0
XGPIO5
Text Label 10000 5450 0    60   ~ 0
XGPIO4
Text Label 8700 5550 0    60   ~ 0
XGPIO3
Text Label 10000 5550 0    60   ~ 0
XGPIO2
Text Label 8700 5650 0    60   ~ 0
XGPIO1
Text Label 10000 5650 0    60   ~ 0
XGPIO0
Wire Wire Line
	4050 2850 3500 2850
Wire Wire Line
	3500 2950 4050 2950
Text Label 3600 2850 0    60   ~ 0
GPIO14TX
Text Label 3600 2950 0    60   ~ 0
GPIO15RX
Text Label 8700 5250 0    60   ~ 0
GPIO14TX
Text Label 9850 5250 0    60   ~ 0
GPIO15RX
$Comp
L GND #PWR032
U 1 1
P 10350 4950
F 0 "#PWR032" H 10350 4700 50  0001 C CNN
F 1 "GND" H 10350 4800 50  0000 C CNN
F 2 "" H 10350 4950 50  0000 C CNN
F 3 "" H 10350 4950 50  0000 C CNN
	1    10350 4950
	0    -1   -1   0   
$EndComp
$Comp
L +5V #PWR033
U 1 1
P 8650 4950
F 0 "#PWR033" H 8650 4800 50  0001 C CNN
F 1 "+5V" H 8650 5090 50  0000 C CNN
F 2 "" H 8650 4950 50  0000 C CNN
F 3 "" H 8650 4950 50  0000 C CNN
	1    8650 4950
	0    -1   -1   0   
$EndComp
Wire Wire Line
	1700 1250 2250 1250
Wire Wire Line
	2000 1700 3050 1700
Wire Wire Line
	9250 3850 8650 3850
Wire Wire Line
	9750 3850 10300 3850
$Comp
L GND #PWR034
U 1 1
P 8650 3850
F 0 "#PWR034" H 8650 3600 50  0001 C CNN
F 1 "GND" H 8650 3700 50  0000 C CNN
F 2 "" H 8650 3850 50  0000 C CNN
F 3 "" H 8650 3850 50  0000 C CNN
	1    8650 3850
	0    1    1    0   
$EndComp
$Comp
L VCC #PWR035
U 1 1
P 10300 3850
F 0 "#PWR035" H 10300 3700 50  0001 C CNN
F 1 "VCC" H 10300 4000 50  0000 C CNN
F 2 "" H 10300 3850 50  0000 C CNN
F 3 "" H 10300 3850 50  0000 C CNN
	1    10300 3850
	0    1    1    0   
$EndComp
$Comp
L GND #PWR036
U 1 1
P 5000 4400
F 0 "#PWR036" H 5000 4150 50  0001 C CNN
F 1 "GND" H 5000 4250 50  0000 C CNN
F 2 "" H 5000 4400 50  0000 C CNN
F 3 "" H 5000 4400 50  0000 C CNN
	1    5000 4400
	1    0    0    -1  
$EndComp
Wire Wire Line
	5250 4150 5000 4150
Wire Wire Line
	5000 4150 5000 4400
Wire Wire Line
	5250 4250 5000 4250
Connection ~ 5000 4250
Wire Wire Line
	7800 2950 7250 2950
Wire Wire Line
	7800 3350 7250 3350
Wire Wire Line
	6950 3350 6850 3350
Wire Wire Line
	6850 3350 6850 3450
Wire Wire Line
	6650 3350 6800 3350
Wire Wire Line
	6800 3350 6800 3150
Wire Wire Line
	6800 3150 6950 3150
Wire Wire Line
	6650 3250 6700 3250
Wire Wire Line
	6700 3250 6700 2950
Wire Wire Line
	6700 2950 6950 2950
Text Label 7350 4150 0    60   ~ 0
PWM6_OUT
Wire Wire Line
	7800 3750 7250 3750
Wire Wire Line
	7250 3950 7800 3950
Wire Wire Line
	7250 4150 7800 4150
Wire Wire Line
	7250 4350 7800 4350
Wire Wire Line
	6900 3650 6900 3750
Wire Wire Line
	6900 3750 6950 3750
Wire Wire Line
	6650 3750 6850 3750
Wire Wire Line
	6850 3750 6850 3950
Wire Wire Line
	6850 3950 6950 3950
Wire Wire Line
	6800 3850 6800 4150
Wire Wire Line
	6800 4150 6950 4150
Wire Wire Line
	6650 3950 6750 3950
Wire Wire Line
	6750 3950 6750 4350
Wire Wire Line
	6750 4350 6950 4350
$EndSCHEMATC
